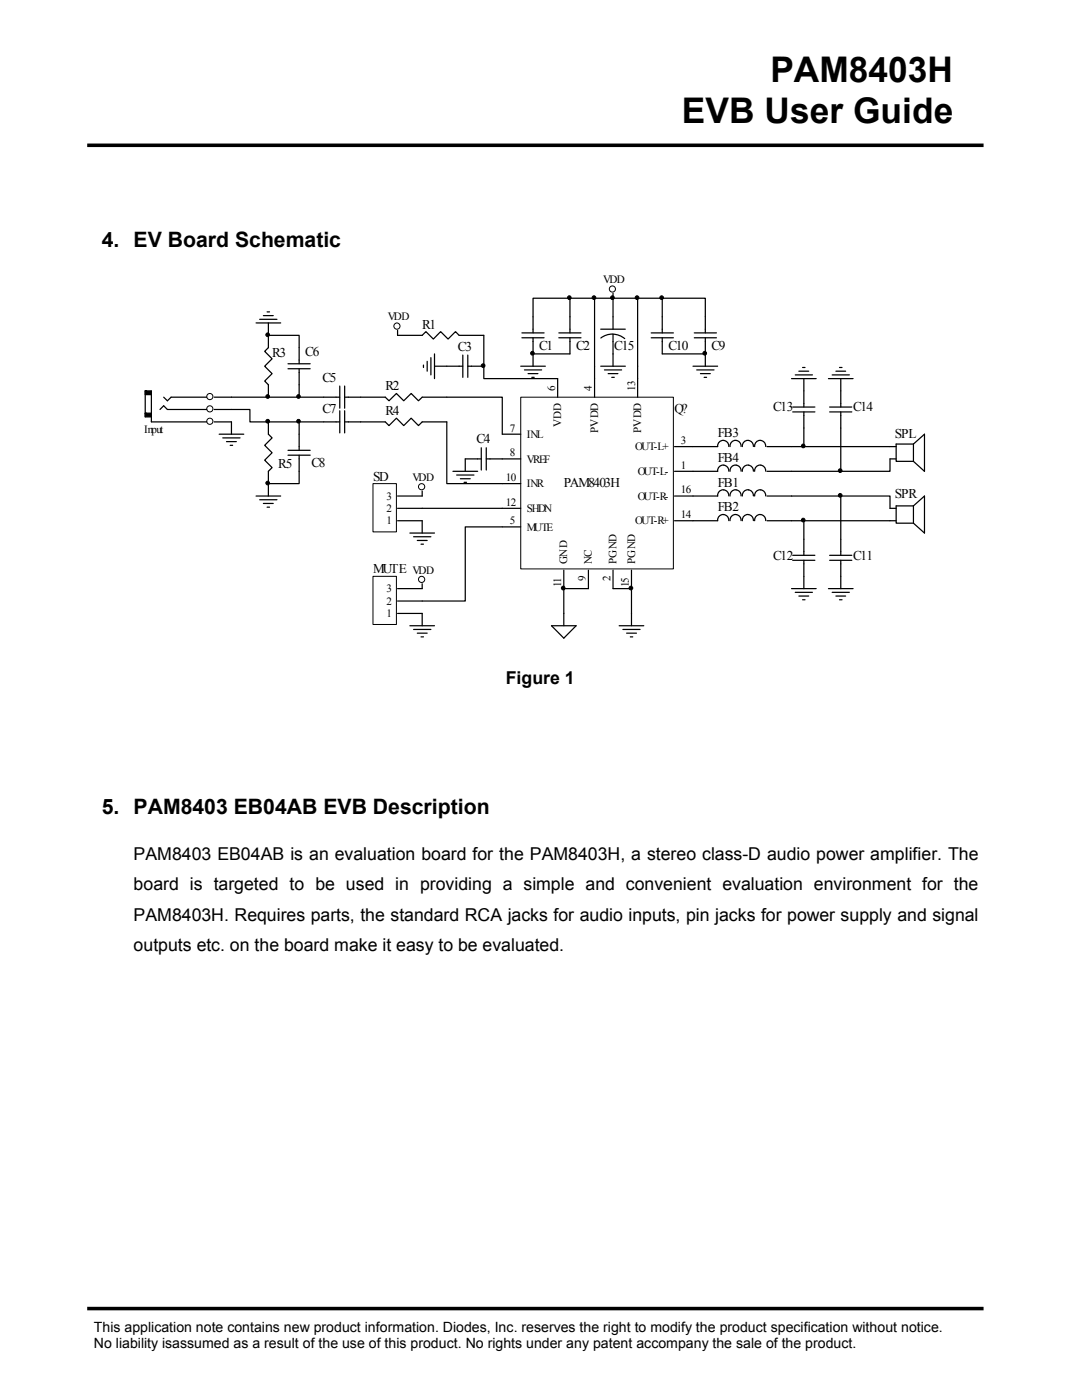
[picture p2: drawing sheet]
<svg xmlns="http://www.w3.org/2000/svg" width="216mm" height="279mm" viewBox="0 0 216 279" stroke-linecap="round" stroke-linejoin="round" font-family="sans-serif">
<path d="M17.4 29h178.9M17.4 261.2h178.9" fill="none" stroke="#000" stroke-width=".71" stroke-linecap="butt"/>
<path d="M27.4 53.6h159.2v75.6h-159.2z" fill="#fff"/>
<g fill="none" stroke="#000" stroke-width=".2">
<circle cx="41.9" cy="79.1" r=".61"/>
<circle cx="41.9" cy="81.6" r=".61"/>
<circle cx="41.9" cy="84.1" r=".61"/>
</g>
<g fill="none" stroke="#000" stroke-width=".25">
<path d="M29 78v5.2M30.2 78v6.2h11.1M41.3 79.3h-7.2l-.7 .7-.7-.7M42.7 79.3h3.5M64.6 79.3h3.2M67.8 77v4.5M68.8 77v4.5M79.3 66.9h4.9l.8-.7 1.5 1.5 1.4-1.5 1.5 1.5 1.5-1.5 .7 .7h4.9M84.5 72.9v.4M85.2 72.1v2M86 71.4v3.4M86.7 70.6v5"/>
<path d="M89.2 79.3h-5l-.7 .7-1.5-1.5-1.4 1.5-1.5-1.5-1.5 1.5-.7-.7h-8.1M92.3 73.1h-5.6M92.3 70.9v4.4M93.3 73.1h3.2M93.3 70.9v4.4M103.9 73.1h4.9M104.6 73.8h3.5M105.4 74.6h1.9M106.1 75.3h.5M106.4 70.6v2.5M111.5 66.4h4.4M111.5 67.4h4.4"/>
<path d="M113.7 63.2v3.2M113.7 67.4v3.2M129.9 66.4h4.5M129.9 67.4h4.5M132.1 63.2v3.2M132.1 67.4v3.2M157.9 75.6h5M158.7 74.8h3.4M159.4 74.1h2M160.1 73.3h.5M160.4 75.6v5.6M165.3 75.6h4.9"/>
<path d="M166.1 74.8h3.4M166.8 74.1h1.9M167.5 73.3h.5M167.8 75.6v5.6M41.3 81.7h-7.9l-.7-.7-.8 .7M42.7 81.7h3.5M42.7 84.2h3.5v2.5M43.7 86.7h4.9M44.4 87.4h3.5M45.2 88.1h2M45.9 88.9h.5M64.6 84.2h3.2"/>
<path d="M67.8 82v4.4M68.8 84.2h8.1l.7 .7 1.5-1.4 1.5 1.4 1.4-1.4 1.5 1.4 .7-.7h5M68.8 82v4.4M90.4 94.1h4.9M91.1 94.8h3.5M91.9 95.5h1.9M92.6 96.3h.5M96 89.4v4.4M96 91.6h-3.2v2.5M97 91.6h3.2M97 89.4v4.4M138.3 89.1h4.9"/>
<path d="M138.3 94.1h4.9M138.3 99h4.9M145.4 89.1a1.11 1.11 0 0 0-1.1-1.2 1.11 1.11 0 0 0-1.1 1.2M145.4 94a1.11 1.11 0 0 0-1.1-1.2 1.11 1.11 0 0 0-1.1 1.3M145.4 99a1.11 1.11 0 0 0-1.1-1.2 1.11 1.11 0 0 0-1.1 1.2M147.9 89.1a1.11 1.11 0 0 0-1.1-1.2 1.11 1.11 0 0 0-1.1 1.2M147.9 94a1.11 1.11 0 0 0-1.1-1.2 1.11 1.11 0 0 0-1.1 1.3M147.9 99a1.11 1.11 0 0 0-1.1-1.2 1.11 1.11 0 0 0-1.1 1.2M150.3 89.1a1.11 1.11 0 0 0-1.1-1.2 1.11 1.11 0 0 0-1.1 1.2M150.3 94a1.11 1.11 0 0 0-1.1-1.2 1.11 1.11 0 0 0-1.1 1.3M150.3 99a1.11 1.11 0 0 0-1.1-1.2 1.11 1.11 0 0 0-1.1 1.2M152.8 89.1a1.11 1.11 0 0 0-1.1-1.2 1.11 1.11 0 0 0-1.1 1.2"/>
<path d="M152.8 94a1.11 1.11 0 0 0-1.1-1.2 1.11 1.11 0 0 0-1.1 1.3M152.8 99a1.11 1.11 0 0 0-1.1-1.2 1.11 1.11 0 0 0-1.1 1.2M153 99h24.6v2.4h1.2M153 89.1h25.8M158.2 82.2h4.4M158.2 81.2h4.4M160.4 82.2v6.9M165.5 82.2h4.5M165.5 81.2h4.5M167.8 82.2v11.9M167.8 99v11.8M178.8 91.6h-1.2v2.5h-24.6"/>
<path d="M182.3 88.6h-3.5v3.5h3.5M182.3 88.6v3.5M182.3 88.6l2.2-1.9v7.4l-2.2-2M138.3 103.9h4.9M145.4 103.9a1.11 1.11 0 0 0-1.1-1.2 1.11 1.11 0 0 0-1.1 1.2M147.9 103.9a1.11 1.11 0 0 0-1.1-1.2 1.11 1.11 0 0 0-1.1 1.2M150.3 103.9a1.11 1.11 0 0 0-1.1-1.2 1.11 1.11 0 0 0-1.1 1.2M152.8 103.9a1.11 1.11 0 0 0-1.1-1.2 1.11 1.11 0 0 0-1.1 1.2M153 103.9h25.8M157.9 117.5h5M158.2 111.8h4.4M158.2 110.8h4.4"/>
<path d="M158.7 118.2h3.4M159.4 119h2M160.1 119.7h.5M160.4 107.6v3.2M160.4 111.8v5.7M165.3 117.5h4.9M165.5 111.8h4.5M165.5 110.8h4.5M166.1 118.2h3.4M166.8 119h1.9M167.5 119.7h.5M167.8 111.8v5.7"/>
<path d="M182.3 101h-3.5v3.4h3.5M182.3 101v3.4M182.3 101l2.2-2v7.4l-2.2-2M123.5 124.9h5M124.3 125.6h3.4M125 126.4h2M125.8 127.1h.5M126 122.4v2.5"/>
</g>
<g fill="#000" stroke="#000" stroke-width=".25">
<path d="M29 78v.8h1.2v-.8z" fill-rule="evenodd"/>
<path d="M29 82.5v.7h1.2v-.7z" fill-rule="evenodd"/>
</g>
<path d="M74.4 96.5h4.7v9.7h-4.7z" fill-rule="evenodd" fill="#fff" stroke="#000" stroke-width=".2"/>
<path d="M79.3 65.9v1M84.2 98v1h-4.9M79.3 103.9h4.9v2.5M79.3 101.4h4.9M81.8 106.4h4.9M82.5 107.1h3.5M83.3 107.9h1.9M84 108.6h.5" fill="none" stroke="#000" stroke-width=".25"/>
<g fill="none" stroke="#000" stroke-width=".2">
<circle cx="79.2" cy="65.1" r=".62"/>
<circle cx="84.1" cy="97.1" r=".62"/>
</g>
<path d="M103.9 79.3h30.5v34.2h-30.5z" fill-rule="evenodd" fill="#fff" stroke="#000" stroke-width=".2"/>
<g fill="none" stroke="#000" stroke-width=".25">
<path d="M111.3 75.6v3.7M118.6 75.6v3.7M127.2 75.6v3.7M100.2 86.7h3.7M100.2 96.5h3.7M100.2 91.6h3.7M134.6 99h3.7M134.6 94.1h3.7M134.6 89.1h3.7M100.2 101.4h3.7M100.2 105.2h3.7M112.5 113.8v3.7"/>
<path d="M117.4 113.8v3.7h-4.9v7.4M122.3 113.8v3.7h3.7v4.9M126 113.8v3.7M134.6 103.9h3.7M110 124.9h5l-2.5 2.5z"/>
</g>
<path d="M74.4 115h4.7v9.6h-4.7z" fill-rule="evenodd" fill="#fff" stroke="#000" stroke-width=".2"/>
<g fill="none" stroke="#000" stroke-width=".25">
<path d="M113.7 59.5v3.7M118.6 59.5h-12.2v6.9M122.3 58.5v7.2M127.2 59.5h4.9v3.7M132.1 59.5h8.6v6.9M46.2 79.3h18.4M51.1 64.4h4.9M51.8 63.7h3.5M52.6 63h1.9M53.3 62.2h.5M53.6 64.4v5l-.8 .7 1.5 1.5-1.5 1.5 1.5 1.5-1.5 1.4 .8 .8v2.5M53.6 66.9h6.1v5.7"/>
<path d="M57.5 73.6h4.4M57.5 72.6h4.4M59.7 73.6v5.7M89.2 79.3h11v7.4M96.5 66.9v8.7h14.8M104.1 67.4h4.5M104.1 66.4h4.5M106.4 67.4v3.2h7.3M118.6 75.6v-16.1h8.6v16.1M119.9 65.7h4.9M119.9 73.1h4.9M119.9 67.5a3.8 3.8 0 0 1 4.7 .1"/>
<path d="M120.6 73.8h3.4M121.3 74.6h2M122.1 75.3h.5M122.3 66.7v6.4M132.1 70.6h8.6M138.3 73.1h4.9M138.5 67.4h4.5M138.5 66.4h4.5M139 73.8h3.5M139.8 74.6h1.9M140.5 75.3h.5M140.7 67.4v5.7"/>
<path d="M46.2 81.7h3.7v2.5h14.7M51.1 99h4.9M51.8 99.7h3.5M53.6 84.2v2.5l.7 .7-1.5 1.5 1.5 1.5-1.5 1.4 1.5 1.5-.7 .8v4.9M57.5 90.8h4.4M57.5 89.9h4.4M59.7 90.8v5.7h-6.1M59.7 84.2v5.7M89.2 84.2v12.3h11M52.6 100.5h1.9M53.3 101.2h.5M84.2 101.4h16"/>
<path d="M84.2 116.5v1h-4.9M100.2 105.2h-7.4v14.7h-13.5M160.4 103.9v3.7M79.3 122.4h4.9v2.5M81.8 124.9h4.9M82.5 125.6h3.5M83.3 126.4h1.9M84 127.1h.5"/>
</g>
<g fill="none" stroke="#000" stroke-width=".2">
<circle cx="122.2" cy="57.7" r=".61"/>
<circle cx="84.1" cy="115.6" r=".62"/>
</g>
<g fill="#000" stroke="#000" stroke-width=".2">
<circle cx="113.6" cy="59.4" r=".37"/>
<circle cx="118.5" cy="59.4" r=".37"/>
<circle cx="122.2" cy="59.4" r=".37"/>
<circle cx="127.1" cy="59.4" r=".37"/>
<circle cx="132" cy="59.4" r=".37"/>
<circle cx="53.4" cy="66.8" r=".37"/>
<circle cx="53.4" cy="79.1" r=".37"/>
<circle cx="59.6" cy="79.1" r=".37"/>
<circle cx="96.4" cy="73" r=".37"/>
<circle cx="106.2" cy="70.5" r=".37"/>
<circle cx="140.6" cy="70.5" r=".37"/>
<circle cx="53.4" cy="96.4" r=".37"/>
<circle cx="53.4" cy="84.1" r=".37"/>
<circle cx="59.6" cy="84.1" r=".37"/>
<circle cx="160.3" cy="89" r=".37"/>
<circle cx="167.6" cy="98.9" r=".37"/>
<circle cx="167.6" cy="93.9" r=".37"/>
<circle cx="112.4" cy="117.4" r=".37"/>
<circle cx="125.9" cy="117.4" r=".37"/>
<circle cx="160.3" cy="103.8" r=".37"/>
</g>
<g font-size="7">
<text x="153.7" y="16.3">PAM8403H</text>
<text x="136.1" y="24.4">EVB User Guide</text>
</g>
<g font-size="4.2">
<text x="20.3" y="49.4">4. EV Board Schematic</text>
<text x="20.3" y="162.5">5. PAM8403 EB04AB EVB Description</text>
</g>
<g font-size="3.5">
<text x="100.9" y="136.5">Figure 1</text>
<text x="26.7" y="171.6">PAM8403 EB04AB is an evaluation board for the PAM8403H, a stereo class-D audio power amplifier. The</text>
<text x="26.7" y="177.7">board is targeted to be used in providing a simple and convenient evaluation environment for the</text>
<text x="26.7" y="183.7">PAM8403H. Requires parts, the standard RCA jacks for audio inputs, pin jacks for power supply and signal</text>
<text x="26.7" y="189.8">outputs etc. on the board make it easy to be evaluated.</text>
</g>
<g font-size="2.8">
<text x="18.7" y="265.8">This application note contains new product information. Diodes, Inc. reserves the right to modify the product specification without notice.</text>
<text x="18.7" y="269">No liability isassumed as a result of the use of this product. No rights under any patent accompany the sale of the product.</text>
</g>
<g font-size="2.7">
<text x="84.3" y="65.6">R1</text>
<text x="54.3" y="71.2">R3</text>
<text x="60.9" y="71">C6</text>
<text x="91.4" y="70">C3</text>
<text x="107.6" y="69.8">C1</text>
<text x="115" y="69.8">C2</text>
<text x="122.6" y="69.8">C15</text>
<text x="133.4" y="69.8">C10</text>
<text x="142" y="69.8">C9</text>
<text x="64.4" y="76.2">C5</text>
<text x="76.9" y="77.9">R2</text>
<text x="64.4" y="82.3">C7</text>
<text x="76.9" y="82.8">R4</text>
<text x="134.6" y="82.3">Q?</text>
<text x="154.3" y="82.1">C13</text>
<text x="170.2" y="82.1">C14</text>
<text x="95.1" y="88.5">C4</text>
<text x="143.2" y="87.3">FB3</text>
<text x="178.6" y="87.5">SPL</text>
<text x="55.5" y="93.4">R5</text>
<text x="62.1" y="93.2">C8</text>
<text x="74.4" y="95.9">SD</text>
<text x="143.2" y="92.2">FB4</text>
<text x="112.5" y="97.1">PAM8403H</text>
<text x="143.2" y="97.1">FB1</text>
<text x="178.6" y="99.4">SPR</text>
<text x="143.2" y="102.1">FB2</text>
<text x="154.3" y="111.7">C12</text>
<text x="170.2" y="111.7">C11</text>
<text x="74.4" y="114.4">MUTE</text>
</g>
<g font-size="2.2">
<text x="120.4" y="56.5">VDD</text>
<text x="77.4" y="63.9">VDD</text>
<text x="110.7" y="78" transform="rotate(-90 110.7 78)">6</text>
<text x="118.1" y="78" transform="rotate(-90 118.1 78)">4</text>
<text x="126.7" y="78" transform="rotate(-90 126.7 78)">13</text>
<text x="28.7" y="86.4">Input</text>
<text x="101.7" y="86.1">7</text>
<text x="105.1" y="87.4">INL</text>
<text x="112" y="85.2" transform="rotate(-90 112 85.2)">VDD</text>
<text x="119.4" y="86.4" transform="rotate(-90 119.4 86.4)">PVDD</text>
<text x="126.7" y="89.8">OUT-L+</text>
<text x="128" y="86.4" transform="rotate(-90 128 86.4)">PVDD</text>
<text x="135.8" y="88.6">3</text>
<text x="101.7" y="91.1">8</text>
<text x="105.1" y="92.3">VREF</text>
<text x="127.3" y="94.8">OUT-L-</text>
<text x="135.8" y="93.5">1</text>
<text x="77.1" y="99.7">3</text>
<text x="82.3" y="96">VDD</text>
<text x="101" y="100.9">12</text>
<text x="101" y="96">10</text>
<text x="105.1" y="97.2">INR</text>
<text x="127.3" y="99.7">OUT-R-</text>
<text x="135.8" y="98.5">16</text>
<text x="77.1" y="104.6">1</text>
<text x="77.1" y="102.2">2</text>
<text x="101.7" y="104.6">5</text>
<text x="105.1" y="102.2">SHDN</text>
<text x="105.1" y="105.9">MUTE</text>
<text x="126.7" y="104.6">OUT-R+</text>
<text x="135.8" y="103.4">14</text>
<text x="113.2" y="112.6" transform="rotate(-90 113.2 112.6)">GND</text>
<text x="118.1" y="112.6" transform="rotate(-90 118.1 112.6)">NC</text>
<text x="123" y="112.6" transform="rotate(-90 123 112.6)">PGND</text>
<text x="126.7" y="112.6" transform="rotate(-90 126.7 112.6)">PGND</text>
<text x="77.1" y="118.2">3</text>
<text x="82.3" y="114.5">VDD</text>
<text x="112" y="117.2" transform="rotate(-90 112 117.2)">11</text>
<text x="116.9" y="116" transform="rotate(-90 116.9 116)">9</text>
<text x="121.8" y="116" transform="rotate(-90 121.8 116)">2</text>
<text x="125.5" y="117.2" transform="rotate(-90 125.5 117.2)">15</text>
<text x="77.1" y="123.1">1</text>
<text x="77.1" y="120.7">2</text>
</g>
</svg>
